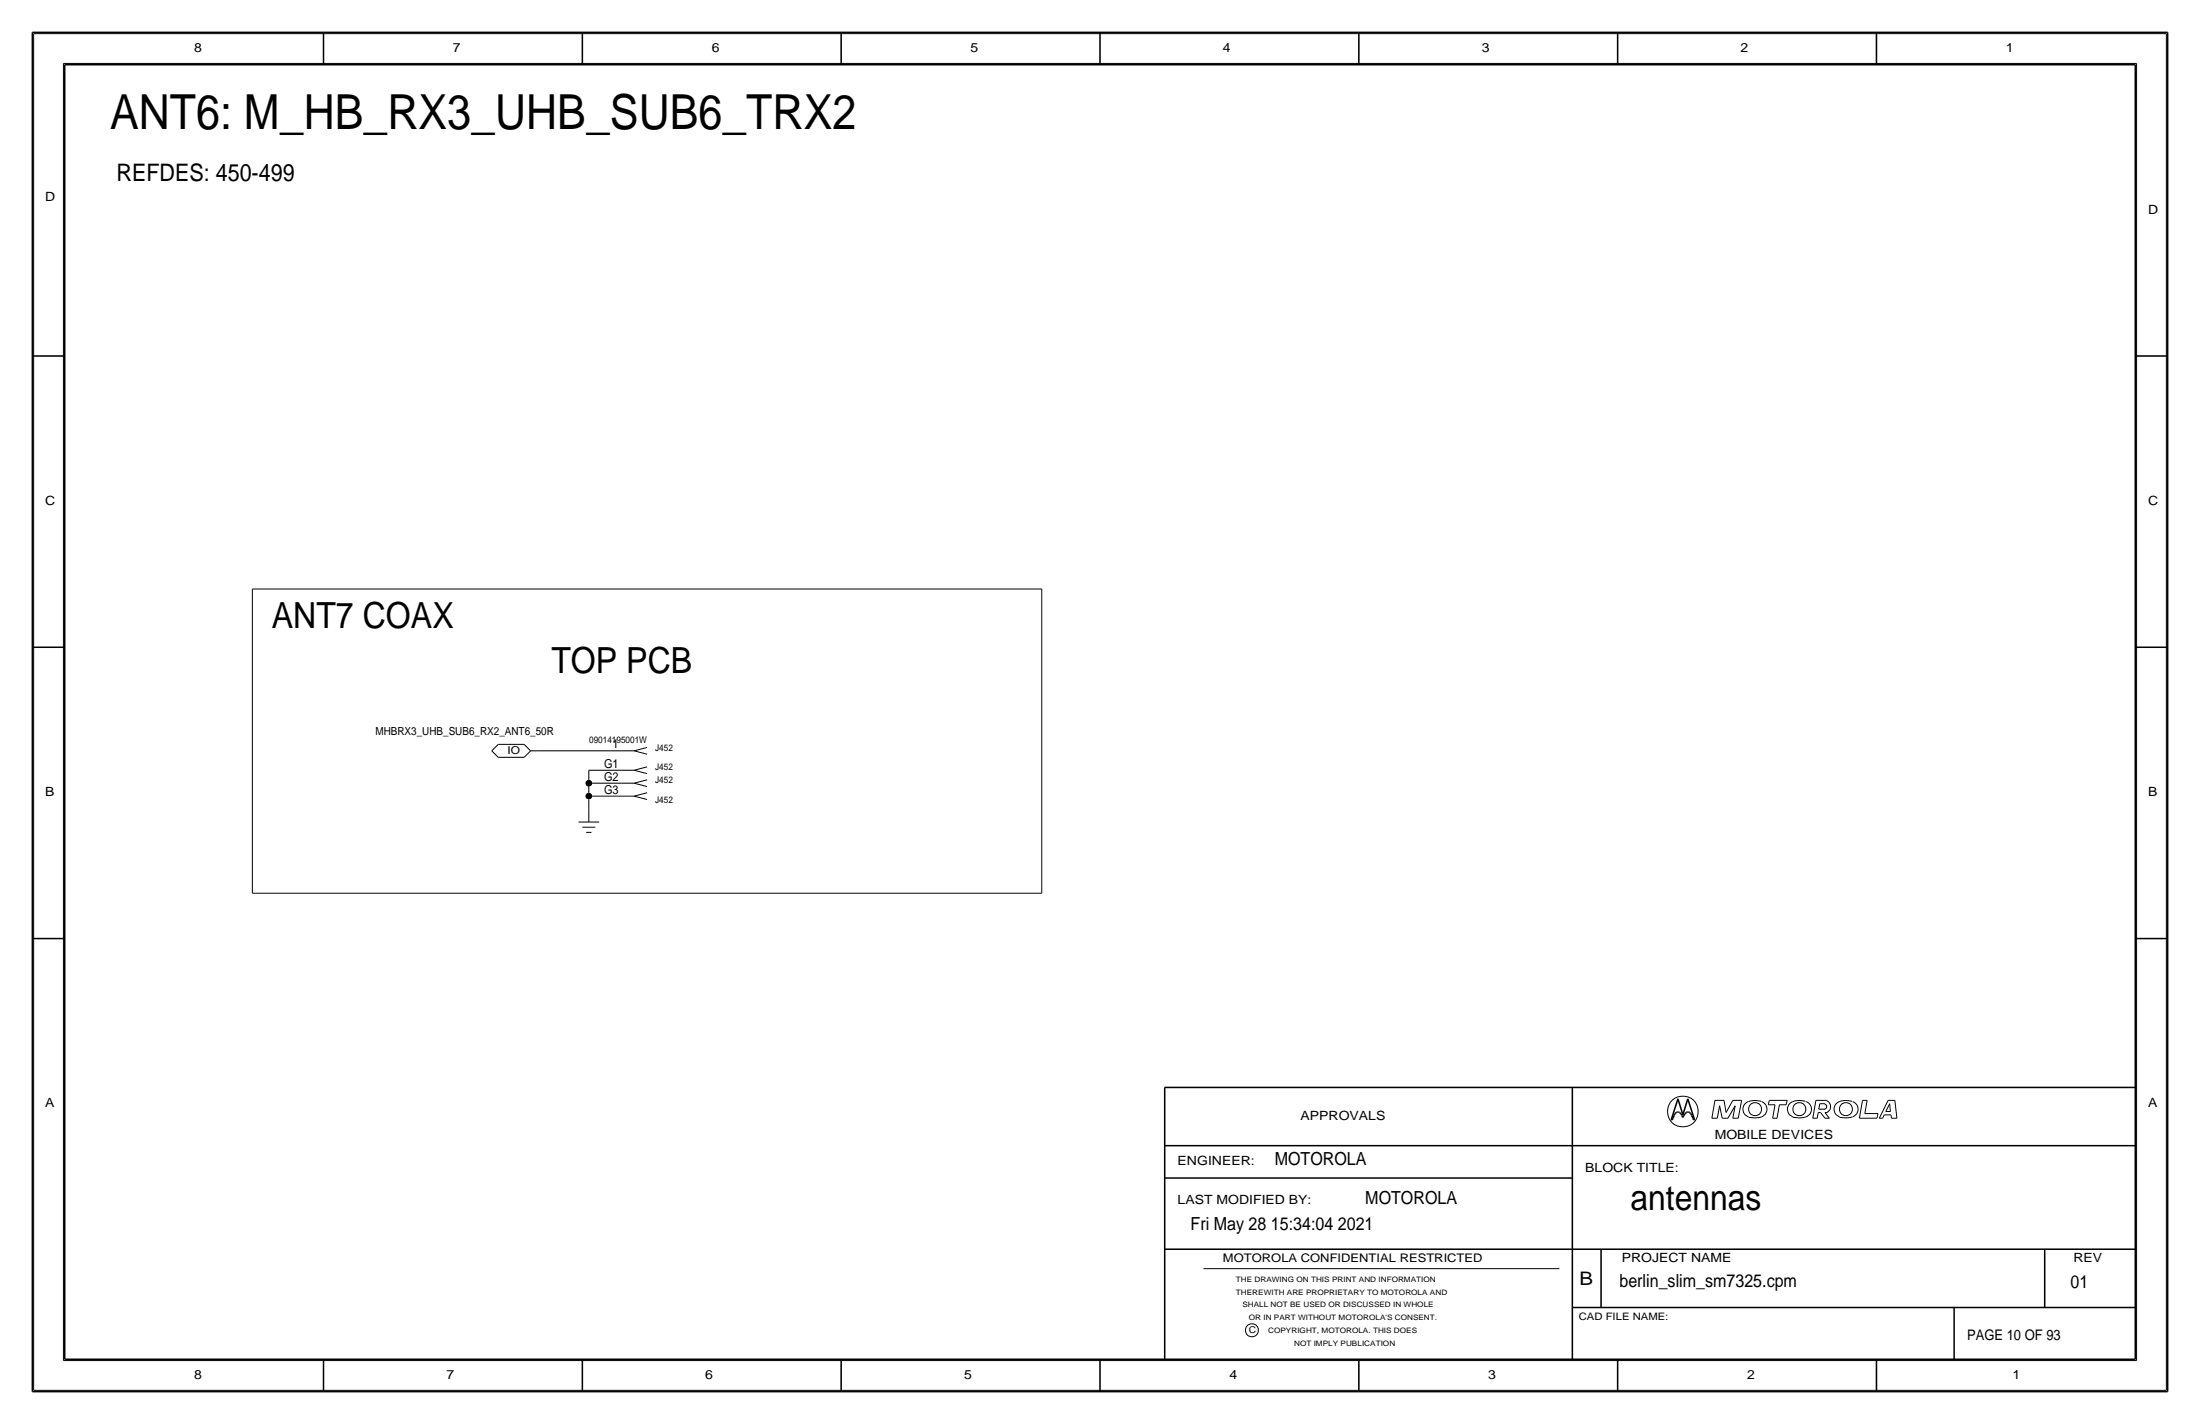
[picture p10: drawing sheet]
<svg xmlns="http://www.w3.org/2000/svg" width="432mm" height="279mm" viewBox="0 0 432 279" stroke-linecap="round" stroke-linejoin="round" font-family="sans-serif">
<g fill="none" stroke="#000" stroke-width=".2">
<path d="M6.6 6.6h418.6zM6.6 6.6v266.2zM12.4 12.4v254.6zM12.4 12.4h407zM419.4 12.4v254.6zM425.2 6.6v266.2zM49.5 115.6h155zM49.5 115.6v59.7zM204.5 115.6v59.7zM96.5 147.3l1.3 1.3zM97.8 148.6h5.1zM97.8 146h5.1z"/>
<path d="M97.8 146l-1.3 1.3zM102.9 146l1.2 1.3zM104.1 147.3h1.3zM104.1 147.3l-1.2 1.3zM105.4 147.3h16.5zM115.6 156.2h6.3zM115.6 153.7v2.5zM115.6 156.2v2.6zM115.6 153.7h6.3zM115.6 151.1v2.6zM115.6 151.1h6.3zM115.6 158.8v2.5z"/>
<path d="M121.9 156.2h2.6zM121.9 153.7h2.6zM121.9 151.1h2.6zM121.9 147.3h2.6zM124.5 156.2l2.5 .7zM124.5 156.2l2.5-.7zM124.5 153.7l2.5 .6zM124.5 153.7l2.5-.7zM124.5 151.1l2.5 .7zM124.5 151.1l2.5-.6zM124.5 147.3l2.5 .7zM124.5 147.3l2.5-.6z"/>
<path d="M49.5 175.3h155zM113.5 161.3h4.1zM114.3 162.3h2.5zM115.1 163.3h1zM336 219.4h1.1zM336.6 215.9h1.8zM336.6 215.9l-.6 3.5zM337.5 217l-.4 2.4zM337.5 217l.5 2.4zM338 219.4h1.1zM338.4 215.9l.4 2.4zM340.1 219.4h1.1z"/>
<path d="M340.1 215.9h1.7zM340.1 215.9l-1.3 2.4zM340.6 217l-1.5 2.4zM340.6 217l-.5 2.4zM341.8 215.9l-.6 3.5zM343.1 216.2a1.6 1.6 0 0 0-1 1.5 1.6 1.6 0 0 0 1.1 1.5M345.7 216.1h-.2a4 4 0 0 0-2.3 .1M345.7 216.2a1.59 1.59 0 0 1 1.1 1.5 1.59 1.59 0 0 1-1.1 1.5l-1.4 .1-1.1-.1M347.1 216.8h1.3zM347.3 215.9l-.2 .9zM347.3 215.9h3.5zM347.9 219.4h.9z"/>
<path d="M348.4 216.8l-.5 2.6zM349.2 216.8l-.4 2.6zM349.2 216.8h1.4zM350.8 215.9l-.2 .9zM354.4 216.1a3.1 3.1 0 0 0-3.3 .7 1.62 1.62 0 0 0 .8 2.4M354.4 219.2l-1.4 .1-1.1-.1M354.5 216.2a1.59 1.59 0 0 1 1 1.5 1.59 1.59 0 0 1-1 1.5M355.8 219.4h.9zM356.4 215.9l-.6 3.5zM356.4 215.9h2.2zM356.9 218.3l-.2 1.1zM356.9 218.3h.4z"/>
<path d="M357 217.6h1.2zM357.2 216.6l-.2 1zM357.2 216.6h1zM357.3 218.3l.9 1.1zM358.1 216.7a.5 .5 0 0 1 .4 .4 .5 .5 0 0 1-.4 .5M358.2 219.4h.9zM358.2 218.3l.9 1.1zM358.2 218.3h.4zM358.5 216a1.24 1.24 0 0 1 .8 1.1 1.24 1.24 0 0 1-.8 1.2M363.5 216.1a3.1 3.1 0 0 0-3.3 .7 1.62 1.62 0 0 0 .8 2.4M363.6 219.2l-1.4 .1-1.2-.1M363.6 216.2a1.59 1.59 0 0 1 1.1 1.5 1.59 1.59 0 0 1-1.1 1.5"/>
<path d="M364.9 219.4h3.5zM365.6 215.9l-.7 3.5zM365.6 215.9h.9zM366 218.5h2.6zM366.5 215.9l-.5 2.6zM368.6 218.5l-.2 .9zM368.9 219.4h.6zM369.8 218.7h1.3zM369.8 218.7l-.3 .7zM370.1 218.1h.9zM370.6 215.9l-1.7 3.5zM370.6 215.9h1.3z"/>
<path d="M370.9 216.6l-.8 1.5zM370.9 216.6l.1 1.5zM371.1 218.7l.1 .7zM371.2 219.4h1.1zM371.9 215.9l.4 3.5zM236.2 248.9h69.9zM6.6 272.8h418.6zM12.4 267h407z"/>
<circle cx="330.3" cy="218.1" r="3"/>
<circle cx="344.5" cy="217.6" r="1.28"/>
<circle cx="353.2" cy="217.6" r="1.28"/>
<circle cx="362.3" cy="217.6" r="1.28"/>
<circle cx="245.7" cy="261" r="1.28"/>
</g>
<g fill="#000" stroke="#000" stroke-width=".2">
<circle cx="115.6" cy="153.7" r=".56"/>
<circle cx="115.6" cy="156.2" r=".56"/>
</g>
<g fill="none" stroke="#000" stroke-width=".3">
<path d="M6.3 6.4v266.7zM6.4 6.4h419zM12.7 12.7h406.4zM12.7 12.7v254zM63.5 6.4v6.3zM114.3 6.4v6.3zM165.1 6.4v6.3zM215.9 6.3v6.4zM266.7 6.4v6.3zM317.5 6.4v6.3zM368.3 6.4v6.3zM419.1 12.7v254z"/>
<path d="M425.4 6.4v266.7zM6.3 69.8h6.4zM419.1 69.8h6.3zM6.3 127h6.4zM419.1 127h6.3zM6.3 184.1h6.4zM419.1 184.1h6.3zM228.6 213.4v53.3zM228.6 213.4h190.5zM308.6 213.4v53.3zM328 219.7h.2zM328.4 219.4l-.2 .3z"/>
<path d="M328.6 218.8l-.2 .6zM328.8 218.5l-.2 .3zM329 218.3l.2-.1zM329 218.3l-.2 .2zM329.2 218.2h.2zM329.3 215.6l-1.3 4.1zM329.3 215.6l1 3.1zM329.4 218.2l.2 .1zM329.6 218.3l.3 .2zM329.9 218.5l.2 .3zM330.1 218.8l.2 .5zM330.5 218.8l-.2 .5z"/>
<path d="M330.8 218.5l-.3 .3zM331 218.3l-.2 .2zM331 218.3l.2-.1zM331.2 218.2h.2zM331.3 215.6l1.3 4.1zM331.3 215.6l-1 3.1zM331.4 218.2l.2 .1zM331.6 218.3l.2 .2zM331.8 218.5l.2 .3zM332 218.8l.3 .6zM332.3 219.4l.1 .3zM332.4 219.7h.2z"/>
<path d="M228.6 231.1h80zM228.6 224.8h190.5zM228.6 245.1h190.5zM308.6 256.5h110.5zM314.2 245.1v11.4zM383.5 256.5v10.2zM401.3 245.1v11.4zM6.4 273h419zM12.7 266.7h406.4zM63.5 266.7v6.4zM114.3 266.7v6.4zM165.1 266.7v6.4z"/>
<path d="M215.9 266.7v6.3zM266.7 266.7v6.4zM317.5 266.7v6.4zM368.3 266.7v6.4z"/>
</g>
<text font-size="9.5" x="21.6" y="25.4">ANT6: M_HB_RX3_UHB_SUB6_TRX2</text>
<g font-size="7.1">
<text x="53.3" y="123.2">ANT7 COAX</text>
<text x="108.2" y="132.1">TOP PCB</text>
</g>
<text font-size="7" x="320" y="237.5">antennas</text>
<text font-size="4.7" x="22.9" y="35.6">REFDES: 450-499</text>
<text font-size="3.7" x="310" y="252.1">B</text>
<g font-size="3.5">
<text x="250.2" y="228.6">MOTOROLA</text>
<text x="268" y="236.2">MOTOROLA</text>
<text x="233.7" y="241.3">Fri May 28 15:34:04 2021</text>
<text x="317.9" y="252.6">berlin_slim_sm7325.cpm</text>
<text x="406.4" y="252.7">01</text>
</g>
<text font-size="2.9" x="386.1" y="262.9">PAGE 10 OF 93</text>
<g font-size="2.5">
<text x="38.1" y="10.2">8</text>
<text x="88.9" y="10.2">7</text>
<text x="139.7" y="10.2">6</text>
<text x="190.5" y="10.2">5</text>
<text x="240" y="10.2">4</text>
<text x="290.8" y="10.2">3</text>
<text x="341.6" y="10.2">2</text>
<text x="393.7" y="10.2">1</text>
<text x="8.9" y="39.4">D</text>
<text x="421.6" y="41.9">D</text>
<text x="8.9" y="99.1">C</text>
<text x="421.6" y="99.1">C</text>
<text x="8.9" y="156.2">B</text>
<text x="421.6" y="156.2">B</text>
<text x="8.9" y="217.2">A</text>
<text x="255.3" y="219.7">APPROVALS</text>
<text x="421.6" y="217.2">A</text>
<text x="336.5" y="223.5">MOBILE DEVICES</text>
<text x="231.1" y="228.6">ENGINEER:</text>
<text x="311.1" y="229.9">BLOCK TITLE:</text>
<text x="231.1" y="236.2">LAST MODIFIED BY:</text>
<text x="318.3" y="247.5">PROJECT NAME</text>
<text x="407" y="247.6">REV</text>
<text x="38.1" y="270.5">8</text>
<text x="87.6" y="270.5">7</text>
<text x="138.4" y="270.5">6</text>
<text x="189.2" y="270.5">5</text>
<text x="241.3" y="270.5">4</text>
<text x="292.1" y="270.5">3</text>
<text x="342.9" y="270.5">2</text>
<text x="395" y="270.5">1</text>
</g>
<g font-size="2.4">
<text x="120.2" y="146.8">1</text>
<text x="118.5" y="150.6">G1</text>
<text x="118.5" y="153.2">G2</text>
<text x="118.5" y="155.7">G3</text>
</g>
<text font-size="2.3" x="240" y="247.6">MOTOROLA CONFIDENTIAL RESTRICTED</text>
<text font-size="2.2" x="73.7" y="144.3">MHBRX3_UHB_SUB6_RX2_ANT6_50R</text>
<text font-size="2.1" x="99.6" y="148">IO</text>
<text font-size="2" x="309.9" y="259.1">CAD FILE NAME:</text>
<g font-size="1.8">
<text x="115.6" y="145.8">09014195001W</text>
<text x="128.6" y="147.3">J452</text>
<text x="128.6" y="153.7">J452</text>
<text x="128.6" y="151.1">J452</text>
<text x="128.6" y="157.5">J452</text>
<text x="245.1" y="261.6">C</text>
</g>
<g font-size="1.5">
<text x="242.6" y="251.5">THE DRAWING ON THIS PRINT AND INFORMATION</text>
<text x="242.6" y="254">THEREWITH ARE PROPRIETARY TO MOTOROLA AND</text>
<text x="243.8" y="256.5">SHALL NOT BE USED OR DISCUSSED IN WHOLE</text>
<text x="245.1" y="259.1">OR IN PART WITHOUT MOTOROLA'S CONSENT.</text>
<text x="248.9" y="261.6">COPYRIGHT, MOTOROLA. THIS DOES</text>
<text x="254" y="264.2">NOT IMPLY PUBLICATION</text>
</g>
</svg>
